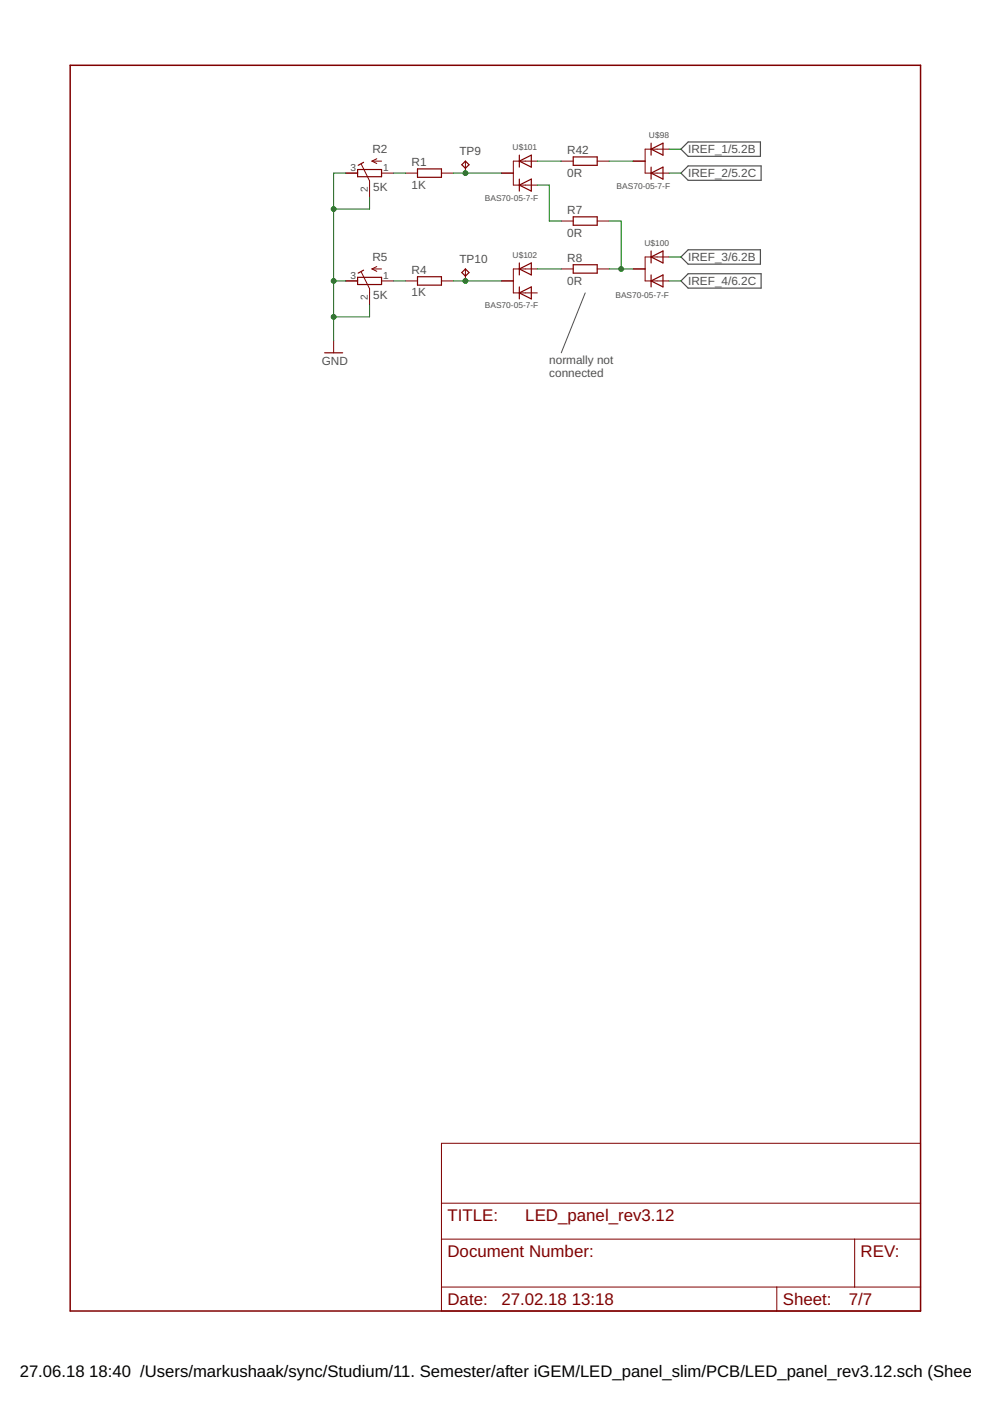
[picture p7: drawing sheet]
<svg xmlns="http://www.w3.org/2000/svg" width="210mm" height="297mm" viewBox="0 0 210 297" stroke-linecap="round" stroke-linejoin="round" font-family="sans-serif">
<path d="M124.1 62.1l-5.1 12.7" fill="none" stroke="#505050" stroke-width=".21"/>
<path d="M144.4 31.6l1.5-1.5h15.3v3h-15.3zM144.4 36.7l1.5-1.5h15.5v3h-15.5zM144.4 54.5l1.5-1.5h15.3v3h-15.3zM144.4 59.6l1.5-1.6h15.5v3.1h-15.5z" fill="none" stroke="#505050" stroke-width=".25"/>
<path d="M14.9 13.8h180.3v264.2h-180.3z" fill="none" stroke="#800000" stroke-width=".32"/>
<g fill="none" stroke="#800000" stroke-width=".21">
<path d="M73.3 36.7h2.5M76.6 34.8l1.8 3.6v3.4M78.9 34.2h2M78.9 34.2l1 .5M79.9 33.7l-1 .5M80.9 36.7h2.5M86 36.7h2.5M93.6 36.7h2.5M98.7 34.2v2.5M106.3 36.7h2.5M113.9 34.2h-5.1v5h5.1M119 34.2h2.5"/>
<path d="M126.6 34.2h2.6M134.2 34.2h2.6M141.8 31.6h-5v5.1h5M73.3 59.6h2.5M76.6 57.7l1.8 3.5v3.4M78.9 57h2M78.9 57l1 .5M79.9 56.5l-1 .5M80.9 59.6h2.5M86 59.6h2.5M93.6 59.6h2.5M98.7 57v2.6"/>
<path d="M106.3 59.6h2.5M113.9 57h-5.1v5.1h5.1M119 57h2.5M119 46.9h2.5M126.6 57h2.6M126.6 46.9h2.6M134.2 57h2.6M141.8 54.5h-5v5.1h5M70.7 72.3v2.5M93.6 242.4h101.6v35.6h-101.6zM93.6 255.1h101.6M93.6 262.7h101.6"/>
<path d="M93.6 272.9h101.6M164.7 272.9v5.1M181.2 262.7v10.2"/>
</g>
<g fill="none" stroke="#800000" stroke-width=".25">
<path d="M75.8 35.9h5.1v1.6h-5.1zM77.1 34.4l-1.2 .7M88.5 35.8h5.1v1.8h-5.1zM97.9 34.9l.8-.7 .7 .7-.7 .8zM110.1 39.2l2.5-1.2v2.5zM110.1 32.9v2.5M110.1 38v2.5M110.1 34.2l2.5-1.3v2.5zM121.5 33.3h5.1v1.8h-5.1zM138 36.7l2.6-1.3v2.6zM138 30.4v2.5M138 35.4v2.6"/>
<path d="M138 31.6l2.6-1.2v2.5zM75.8 58.8h5.1v1.5h-5.1zM77.1 57.3l-1.2 .6M88.5 58.7h5.1v1.8h-5.1zM97.9 57.8l.8-.8 .7 .8-.7 .7zM110.1 55.8v2.5M110.1 57l2.5-1.2v2.5zM121.5 46h5.1v1.8h-5.1zM121.5 56.1h5.1v1.8h-5.1zM138 53.2v2.6M138 58.3v2.5M138 54.5l2.6-1.3v2.6z"/>
<path d="M138 59.6l2.6-1.3v2.5zM68.8 74.8h3.8M110.1 60.8v2.6M110.1 62.1l2.5-1.3v2.6z"/>
</g>
<g fill="none" stroke="#008000" stroke-width=".21">
<path d="M73.3 36.7h-2.6v35.6M83.4 36.7h2.6M96.1 36.7h10.2M113.9 34.2h5.1M113.9 39.2h2.6v7.7h2.5M129.2 34.2h5M141.8 36.7h2.6M141.8 31.6h2.6M70.7 59.6h2.6M78.4 41.8v2.5h-7.7M83.4 59.6h2.6M96.1 59.6h10.2"/>
<path d="M113.9 57h5.1M129.2 57h5M129.2 46.9h2.5v10.1M141.8 59.6h2.6M141.8 54.5h2.6M78.4 64.6v2.6h-7.7"/>
</g>
<g fill="#008000" stroke="#008000" stroke-width=".21">
<circle cx="70.7" cy="67.2" r=".51"/>
<circle cx="70.7" cy="44.3" r=".51"/>
<circle cx="70.7" cy="59.6" r=".51"/>
<circle cx="131.7" cy="57" r=".51"/>
<circle cx="98.7" cy="36.7" r=".51"/>
<circle cx="98.7" cy="59.6" r=".51"/>
</g>
<g font-size="3.6" fill="#800000">
<text x="94.9" y="258.9">TITLE:</text>
<text x="111.4" y="258.9">LED_panel_rev3.12</text>
<text x="94.9" y="266.5">Document Number:</text>
<text x="182.5" y="266.5">REV:</text>
<text x="94.9" y="276.7">Date:</text>
<text x="106.3" y="276.7">27.02.18</text>
<text x="121.2" y="276.7">13:18</text>
<text x="166" y="276.7">Sheet:</text>
<text x="179.9" y="276.7">7/7</text>
</g>
<g font-size="3.5">
<text x="4.2" y="291.8">27.06.18</text>
<text x="18.9" y="291.8">18:40 /Users/markushaak/sync/Studium/11. Semester/after iGEM/LED_panel_slim/PCB/LED_panel_rev3.12.sch (Sheet: 7</text>
</g>
<g font-size="2.5" fill="#505050">
<text x="79" y="32.5">R2</text>
<text x="87.3" y="35.2">R1</text>
<text x="97.4" y="32.9">TP9</text>
<text x="120.3" y="32.7">R42</text>
<text x="145.9" y="32.5">IREF_1/5.2B</text>
<text x="79.1" y="40.5">5K</text>
<text x="87.3" y="40">1K</text>
<text x="120.3" y="37.5">0R</text>
<text x="145.9" y="37.6">IREF_2/5.2C</text>
<text x="120.3" y="45.4">R7</text>
<text x="120.3" y="50.2">0R</text>
<text x="79" y="55.4">R5</text>
<text x="87.3" y="58.1">R4</text>
<text x="97.4" y="55.7">TP10</text>
<text x="120.3" y="55.5">R8</text>
<text x="145.9" y="55.4">IREF_3/6.2B</text>
<text x="79.1" y="63.4">5K</text>
<text x="87.3" y="62.9">1K</text>
<text x="120.3" y="60.3">0R</text>
<text x="145.9" y="60.4">IREF_4/6.2C</text>
<text x="68.2" y="77.3">GND</text>
<text x="116.5" y="77.2">normally not</text>
<text x="116.5" y="79.9">connected</text>
</g>
<g font-size="2.1" fill="#505050">
<text x="74.3" y="36.3">3</text>
<text x="78" y="40.8" transform="rotate(-90 78 40.8)">2</text>
<text x="81.3" y="36.3">1</text>
<text x="74.3" y="59.2">3</text>
<text x="81.3" y="59.2">1</text>
<text x="78" y="63.6" transform="rotate(-90 78 63.6)">2</text>
</g>
<g font-size="1.8" fill="#505050">
<text x="137.6" y="29.3">U$98</text>
<text x="108.7" y="31.9">U$101</text>
<text x="130.7" y="40">BAS70-05-7-F</text>
<text x="102.8" y="42.5">BAS70-05-7-F</text>
<text x="136.6" y="52.2">U$100</text>
<text x="108.7" y="54.7">U$102</text>
<text x="102.8" y="65.4">BAS70-05-7-F</text>
<text x="130.5" y="63.1">BAS70-05-7-F</text>
</g>
</svg>
